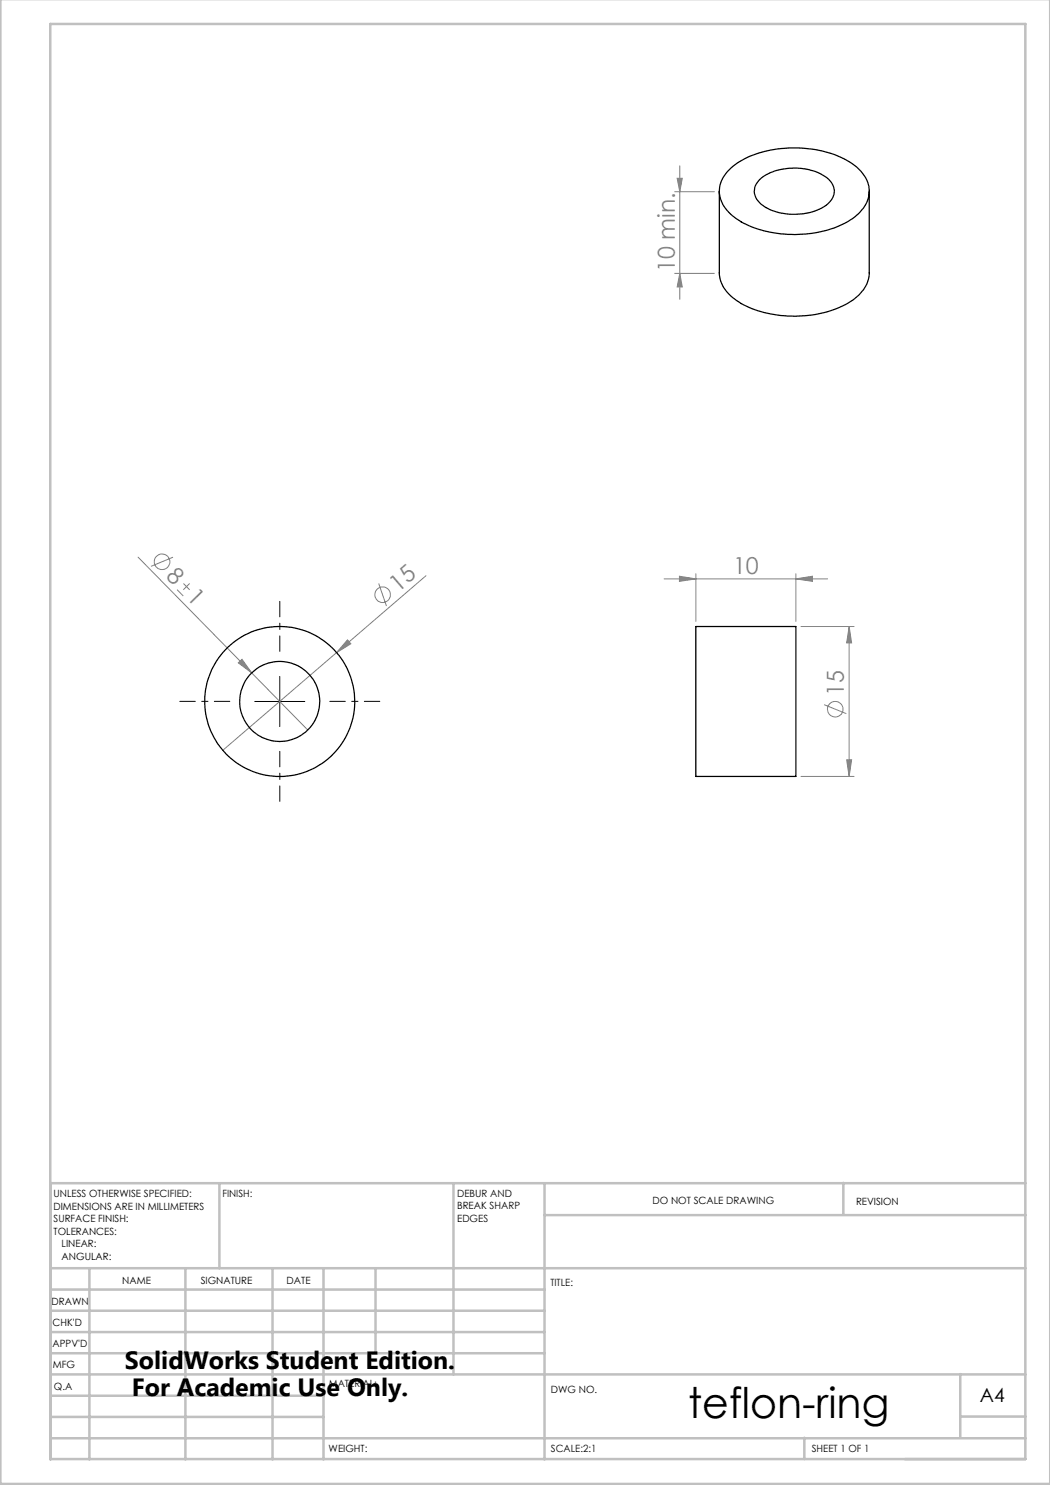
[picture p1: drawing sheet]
<svg xmlns="http://www.w3.org/2000/svg" width="210mm" height="297mm" viewBox="0 0 210 297" stroke-linecap="round" stroke-linejoin="round" font-family="sans-serif">
<g fill="none" stroke="#808080" stroke-width=".2">
<path d="M134.9 38.3h8M135.4 35.7h1.1l-.5 2.6zM136 33.2v26.7M134.9 54.7h8M136 54.7l.5 2.7h-1.1zM27.6 111.4l22.7 23.2M34.6 111.4l-4.4 1.9M35.4 117.9l1.3 1.3M36.7 116.7l1.2 1.3M37.9 116.7l-1.2 1.3M75.7 116.7l1.6 4.5M85.2 115.1l-40.6 35"/>
<path d="M132.8 115.8h32.7M135.9 115.2l3.3 .6-3.3 .5zM139.2 114.8v9.5M159.2 115.8l3.3-.6v1.1zM159.2 114.8v9.5M47.7 132.6l.7-.7 1.9 2.7zM50.3 134.6l11.3 11.4M69.5 128l.7 .8-2.9 1.7zM160.2 125.3h10.6M169.8 125.3l.5 3.3h-1zM169.8 125.3v30M160.2 155.3h10.6"/>
<path d="M164.8 140.9l4.5 1.8M169.3 152h1l-.5 3.3z"/>
<circle cx="32.4" cy="112.4" r="1.56"/>
<circle cx="76.5" cy="118.9" r="1.56"/>
<circle cx="167.1" cy="141.9" r="1.56"/>
</g>
<path d="M56 130.3v-10M46 140.3h-10M56 150.3v10M66 140.3h10" fill="none" stroke="#000" stroke-width=".2" stroke-dasharray="15.2 1.3 1.3 1.3" stroke-dashoffset="12.1"/>
<path d="M56 135.3v10M50.9 140.3h10.1" fill="none" stroke="#000" stroke-width=".2"/>
<g fill="none" stroke="#c0c0c0" stroke-width=".5">
<path d="M.1 -.1v296.9h209.9v-296.9M10.1 4.8h195v287h-195zM43.9 236.6v17M90.7 236.6v38.3M108.9 236.6v55.3M168.7 236.6v6.3M205.1 236.6h-195v55.3M10.1 253.6h195M10.1 257.9h98.8M17.9 253.6v38.3M37.1 253.6v38.3M54.5 253.6v38.3"/>
<path d="M64.7 253.6v38.3M75.1 253.6v17M108.9 243h96.2M10.1 270.6h98.8M10.1 266.4h98.8M10.1 262.1h98.8M10.1 279.1h54.6M10.1 274.9h195M192.1 274.8v12.7M10.1 287.7h195M10.1 283.4h54.6M160.9 287.5v4.3"/>
<path d="M192.1 283.3h13"/>
</g>
<g fill="#808080">
<path d="M47.7 132.6l.7-.7 1.9 2.7z"/>
<path d="M69.5 128l.7 .8-2.9 1.7z"/>
<path d="M159.2 115.8l3.3-.6v1.1zM135.9 115.2l3.3 .6-3.3 .5z"/>
<path d="M169.3 152h1l-.5 3.3zM169.8 125.3l.5 3.3h-1z"/>
<path d="M135.4 35.7h1.1l-.5 2.6zM136 54.7l.5 2.7h-1.1z"/>
</g>
<g fill="none" stroke="#000" stroke-width=".25">
<path d="M143.9 38.2v16.4a7.1 7.1 0 0 0 3.9 5.8 23 23 0 0 0 16 2.4 15.8 15.8 0 0 0 8.2-4.1 5.9 5.9 0 0 0 1.8-4.1v-16.4M145.5 34.3a16.8 16.8 0 0 1 11.5-4.6 20.6 20.6 0 0 1 14.4 3.8 5.8 5.8 0 0 1 1.7 7.4 11.5 11.5 0 0 1-6.8 4.9 24 24 0 0 1-18.1-1.4 7.6 7.6 0 0 1-4.3-6.2 5.9 5.9 0 0 1 1.6-3.9zM151.8 36.1a10.7 10.7 0 0 1 9-2.3 7.8 7.8 0 0 1 5.7 3 3.3 3.3 0 0 1-1.5 4.4 12.1 12.1 0 0 1-12.8-.4 3.1 3.1 0 0 1-.4-4.7zM139.2 125.3h20v30h-20z"/>
<circle cx="55.9" cy="140.3" r="8"/>
<circle cx="56" cy="140.3" r="15"/>
</g>
<text font-size="8.5" x="137.7" y="283.5">teflon-ring</text>
<g font-size="5">
<text x="25" y="273.7">SolidWorks Student Edition.</text>
<text x="26.4" y="279.2">For Academic Use Only.</text>
</g>
<g font-size="4.7" fill="#808080">
<text x="135" y="54.5" transform="rotate(-90 135 54.5)">10 min.</text>
<text x="33" y="115.4" transform="rotate(46 33 115.4)">8</text>
<text x="37.2" y="119.6" transform="rotate(46 37.2 119.6)">1</text>
<text x="79.6" y="118.6" transform="rotate(-41 79.6 118.6)">15</text>
<text x="146.6" y="114.7">10</text>
<text x="168.8" y="139.3" transform="rotate(-90 168.8 139.3)">15</text>
</g>
<text font-size="3.9" x="196" y="280.4">A4</text>
<g font-size="2">
<text x="10.7" y="239.5">UNLESS OTHERWISE SPECIFIED:</text>
<text x="44.5" y="239.5">FINISH:</text>
<text x="91.4" y="239.4">DEBUR AND</text>
<text x="10.7" y="242">DIMENSIONS ARE IN MILLIMETERS</text>
<text x="10.7" y="244.5">SURFACE FINISH:</text>
<text x="91.4" y="241.9">BREAK SHARP</text>
<text x="91.4" y="244.4">EDGES</text>
<text x="130.5" y="240.8">DO NOT SCALE DRAWING</text>
<text x="171.2" y="241">REVISION</text>
<text x="10.7" y="247">TOLERANCES:</text>
<text x="12.3" y="249.5">LINEAR:</text>
<text x="12.3" y="252">ANGULAR:</text>
<text x="24.4" y="256.9">NAME</text>
<text x="40.1" y="256.8">SIGNATURE</text>
<text x="57.3" y="256.8">DATE</text>
<text x="110.1" y="257.1">TITLE:</text>
<text x="10.3" y="260.9">DRAWN</text>
<text x="10.5" y="269.3">APPV'D</text>
<text x="10.5" y="265.2">CHK'D</text>
<text x="10.6" y="273.6">MFG</text>
<text x="10.8" y="278">Q.A</text>
<text x="65.8" y="277.4">MATERIAL:</text>
<text x="110.2" y="278.5">DWG NO.</text>
<text x="65.7" y="290.4">WEIGHT:</text>
<text x="110.2" y="290.5">SCALE:2:1</text>
<text x="162.4" y="290.4">SHEET 1 OF 1</text>
</g>
</svg>
